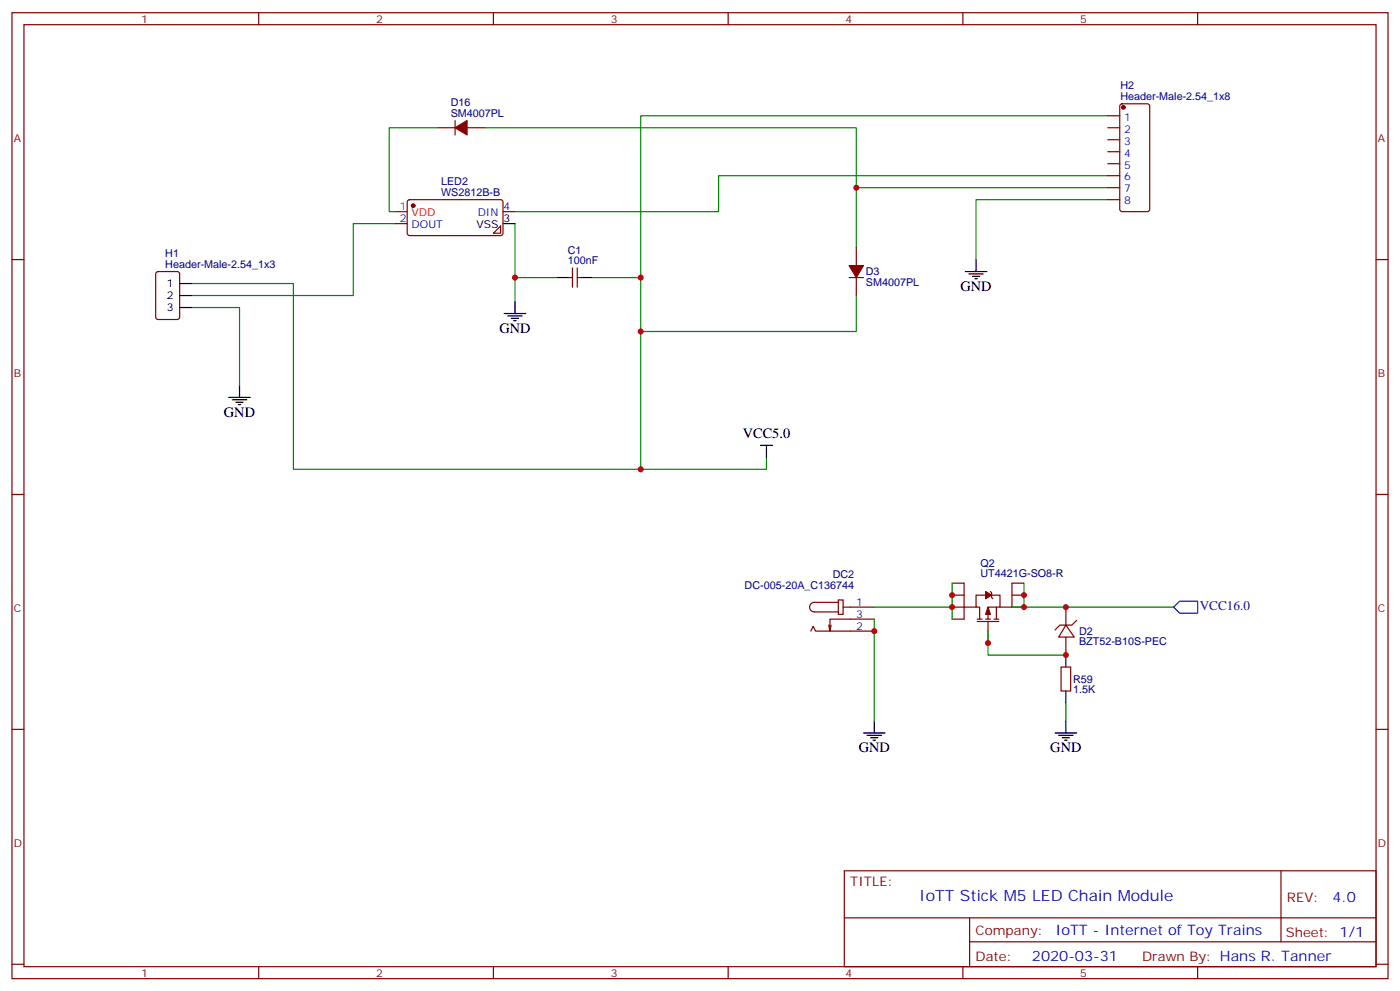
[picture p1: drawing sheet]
<svg xmlns="http://www.w3.org/2000/svg" width="412mm" height="292mm" viewBox="0 0 412 292" stroke-linecap="round" stroke-linejoin="round" font-family="sans-serif">
<g fill="none" stroke="#870000" stroke-width=".35">
<path d="M3.5 3.7h405.4v284.4h-405.4zM7.1 7.3h398.2v277.3h-398.2zM76.2 3.7v3.6M145.3 3.7v3.6M214.5 3.7v3.6M283.6 3.7v3.6M352.8 3.7v3.6M128.8 37.6h5.3M134.1 35.5v4.2M137.6 37.6h5.3M326.3 34.1h3.5M326.3 37.6h3.5"/>
<path d="M330.1 30.8l.5-.2h7.4l.6 .4 .1 30.6-.5 .6-7.6 .1-.7-.5-.1-30.5zM120.2 59l.4-.2h27.1l.5 .7-.1 9.4-.6 .5-27.1-.1-.5-.6v-9.2zM326.3 41.1h3.5M326.3 44.7h3.5M326.3 48.2h3.5M326.3 51.7h3.5M326.3 55.2h3.5M326.3 58.8h3.5M3.5 76.4h3.6M116.4 65.8h3.5M147.5 66.5v2.2h-2.2zM148.2 62.3h3.5"/>
<path d="M168.6 78.9v5.6M170 78.9v5.6M252.2 72.9v5.3M405.3 76.4h3.6M46.1 80.1l.5-.2h5.6l.7 .5v12.9l-.4 .7-5.9 .1-.7-.5v-13zM167.6 81.7h1M170 81.7h1.1M250.1 81.7h4.3M252.2 81.7v5.3M3.5 145.6h3.6M405.3 145.6h3.6M246.9 176.6h1.5v4.2h-1.5z"/>
<path d="M246.9 177.3h-7a1.41 1.41 0 0 0-1.4 1.4 1.41 1.41 0 0 0 1.4 1.4h7M248.4 178.7h9.1M280.5 171.7h3.5v7h-3.5M280.5 175.2h3.5M287.5 178.7h-3.5v3.5h-3.5M290.3 175.2h-2.8v3.5h1.1v3.5M291.7 174.1l.4 .4v1.4l.4 .3M292.1 175.2h2.5v3.5h-3.6v3.5M293.5 178.7v3.5M298.1 178.7h3.5M298.1 175.2h3.5M301.6 171.7h-3.5v7h-3.5"/>
<path d="M314 178.7v5.3M238.8 185.8l.7-1.4 .7 1.4h17.3M244.8 184l-.3 1.8M257.5 182.2h-13v3.6l-.4-1.8M287.9 182.2h1.4M287.9 183h6.3M290.3 182.2h1.4M291 183v6.3M292.8 182.2h1.4M312.6 196.4h2.8v7h-2.8zM314 184l2.4 3.5h-4.5zM314 187.5v5.3"/>
<path d="M317.1 182.6l-1.4 1.4h-3.5l-1.4 1.4M3.5 214.7h3.6M405.3 214.7h3.6M248.7 256.3h156.6v28.3h-156.6zM377.3 256.4v20.8M248.7 270.2h156.5M285.6 277.2h119.6M285.6 270.2v14.1M3.5 283.8h3.6M76.2 284.6v3.5M145.3 284.6v3.5M214.5 284.6v3.5"/>
<path d="M283.6 284.6v3.5M352.8 284.6v3.5M405.3 283.8h3.6"/>
</g>
<g fill="none" stroke="#008700" stroke-width=".35">
<path d="M128.8 37.6h-14.1v24.7h1.7M142.9 37.6h109.3v17.6M326.3 34.1h-137.6v104M326.3 58.8h-38.8v17.6M326.3 55.2h-74.1v17.7M326.3 51.7h-114.6v10.6h-60M116.4 65.8h-12.3v21.2h-47.7M151.7 65.8v23M56.4 83.5h30v54.6h139.4v-3.5M56.4 90.5h14.2v23M151.7 81.7h12.3M174.6 81.7h14.1"/>
<path d="M252.2 87v10.6h-63.5M257.5 178.7h23M280.5 171.7v10.5M298.1 178.7h47.6M301.6 171.7v7M257.5 182.2v30M291 185.8v7h23M314 206.9v5.3"/>
</g>
<g fill="none" stroke="#000" stroke-width=".35">
<path d="M148.2 65.8h3.5M284.3 79.9h6.4M287.5 76.4v3.5M52.9 90.5h3.5M52.9 83.5h3.5M52.9 87h3.5M148.5 92.3h6.4M149.6 93h4.2M150.6 93.7h2.2M151.3 94.4h.7M151.7 88.8v3.5M164 81.7h3.6"/>
<path d="M171.1 81.7h3.5M285.4 80.6h4.2M286.5 81.4h2.1M287.2 82.1h.7M67.4 117h6.3M68.4 117.7h4.3M69.5 118.4h2.1M70.2 119.1h.7M70.6 113.5v3.5M224 131.1h3.5M225.8 131.1v3.5M314 192.8v3.6"/>
<path d="M254.4 215.8h6.3M255.4 216.5h4.2M256.5 217.2h2.1M257.2 217.9h.7M257.5 212.2v3.6M310.8 215.8h6.3M311.9 216.5h4.2M312.9 217.2h2.1M313.6 217.9h.7M314 203.4v3.5M314 212.2v3.6"/>
</g>
<g fill="#870000" stroke="#870000" stroke-width=".35">
<path d="M134.1 37.6l3.5-2.1v4.2z"/>
<path d="M291 178.7l.7 2.1h-1.4z"/>
<path d="M290.3 174.1l1.8 1.1-1.8 1z"/>
<path d="M250.1 78.2h4.3l-2.2 3.5z"/>
<circle cx="330.9" cy="31.6" r=".53"/>
<circle cx="121.7" cy="60.5" r=".53"/>
</g>
<path d="M345.7 178.7l1.8-1.7h5.3v3.5h-5.3z" fill="none" stroke="#00f" stroke-width=".35"/>
<path d="M116.4 62.3h3.5" fill="none" stroke="#f00" stroke-width=".35"/>
<g fill="#c00">
<circle cx="188.7" cy="138.1" r=".88"/>
<circle cx="188.7" cy="97.6" r=".88"/>
<circle cx="151.7" cy="81.7" r=".88"/>
<circle cx="252.2" cy="55.2" r=".88"/>
<circle cx="301.6" cy="175.2" r=".88"/>
<circle cx="301.6" cy="178.7" r=".88"/>
<circle cx="291" cy="189.3" r=".88"/>
<circle cx="280.5" cy="178.7" r=".88"/>
<circle cx="280.5" cy="175.2" r=".88"/>
<circle cx="257.5" cy="185.8" r=".88"/>
<circle cx="314" cy="192.8" r=".88"/>
<circle cx="314" cy="178.7" r=".88"/>
<circle cx="188.7" cy="81.7" r=".88"/>
</g>
<text font-size="4.6" fill="#00f" x="270.8" y="265.4">IoTT Stick M5 LED Chain Module</text>
<g font-size="4.2">
<text x="282.9" y="85.6">GND</text>
<text x="147.1" y="97.9">GND</text>
<text x="66" y="122.6">GND</text>
<text x="218.8" y="129">VCC5.0</text>
<text x="252.9" y="221.4">GND</text>
<text x="309.4" y="221.4">GND</text>
</g>
<g font-size="4.2" fill="#00f">
<text x="392.5" y="265.6">4.0</text>
<text x="310.9" y="275.2">IoTT - Internet of Toy Trains</text>
<text x="304" y="283">2020-03-31</text>
</g>
<text font-size="3.9" fill="#00f" x="353.4" y="179.4">VCC16.0</text>
<g font-size="3.9" fill="#800">
<text x="250.5" y="260.9">TITLE:</text>
<text x="379.1" y="265.6">REV:</text>
<text x="287.4" y="275.1">Company:</text>
<text x="378.7" y="275.7">Sheet: 1/1</text>
<text x="287.4" y="282.8">Date:</text>
<text x="336.4" y="282.9">Drawn By: Hans R. Tanner</text>
</g>
<g font-size="3.2" fill="#800">
<text x="41.6" y="6.7">1</text>
<text x="110.8" y="6.7">2</text>
<text x="179.9" y="6.7">3</text>
<text x="249.1" y="6.7">4</text>
<text x="318.2" y="6.7">5</text>
<text x="4.1" y="41.8">A</text>
<text x="405.9" y="41.8">A</text>
<text x="4.1" y="111">B</text>
<text x="405.9" y="111">B</text>
<text x="4.1" y="180.1">C</text>
<text x="405.9" y="180.1">C</text>
<text x="4.1" y="249.3">D</text>
<text x="405.9" y="249.3">D</text>
<text x="41.6" y="287.5">1</text>
<text x="110.8" y="287.5">2</text>
<text x="179.9" y="287.5">3</text>
<text x="249.1" y="287.5">4</text>
<text x="318.2" y="287.5">5</text>
</g>
<g font-size="3.2" fill="#000080">
<text x="330" y="29.5">Header-Male-2.54_1x8</text>
<text x="330" y="26.3">H2</text>
<text x="132.8" y="34.4">SM4007PL</text>
<text x="132.8" y="31.3">D16</text>
<text x="129.9" y="57.7">WS2812B-B</text>
<text x="129.9" y="54.5">LED2</text>
<text x="48.7" y="75.7">H1</text>
<text x="167.2" y="77.8">100nF</text>
<text x="167.2" y="74.7">C1</text>
<text x="48.7" y="78.9">Header-Male-2.54_1x3</text>
<text x="255.1" y="81.1">D3</text>
<text x="255.1" y="84.2">SM4007PL</text>
<text x="288.8" y="166.8">Q2</text>
<text x="219.4" y="173.4">DC-005-20A_C136744</text>
<text x="245.3" y="170.3">DC2</text>
<text x="288.8" y="169.9">UT4421G-SO8-R</text>
<text x="317.9" y="190">BZT52-B10S-PEC</text>
<text x="317.9" y="186.9">D2</text>
<text x="316.1" y="200.9">R59</text>
<text x="316.1" y="204.1">1.5K</text>
</g>
<g font-size="3.2" fill="#00f">
<text x="331.2" y="35.5">1</text>
<text x="331.2" y="39">2</text>
<text x="331.2" y="42.5">3</text>
<text x="331.2" y="46.1">4</text>
<text x="331.2" y="49.6">5</text>
<text x="331.2" y="53.1">6</text>
<text x="331.2" y="56.7">7</text>
<text x="117.8" y="65.5">2</text>
<text x="140.7" y="63.7">DIN</text>
<text x="148.3" y="61.9">4</text>
<text x="331.2" y="60.2">8</text>
<text x="121.2" y="67.2">DOUT</text>
<text x="252.2" y="178.4">1</text>
<text x="252.2" y="185.4">2</text>
<text x="252.2" y="181.9">3</text>
</g>
<g font-size="3.2" fill="#f00">
<text x="117.8" y="61.9">1</text>
<text x="121.2" y="63.7">VDD</text>
</g>
<g font-size="3.2">
<text x="148.3" y="65.5">3</text>
<text x="140.4" y="67.2">VSS</text>
<text x="49.1" y="84.5">1</text>
<text x="49.1" y="88.1">2</text>
<text x="49.1" y="91.6">3</text>
</g>
</svg>
